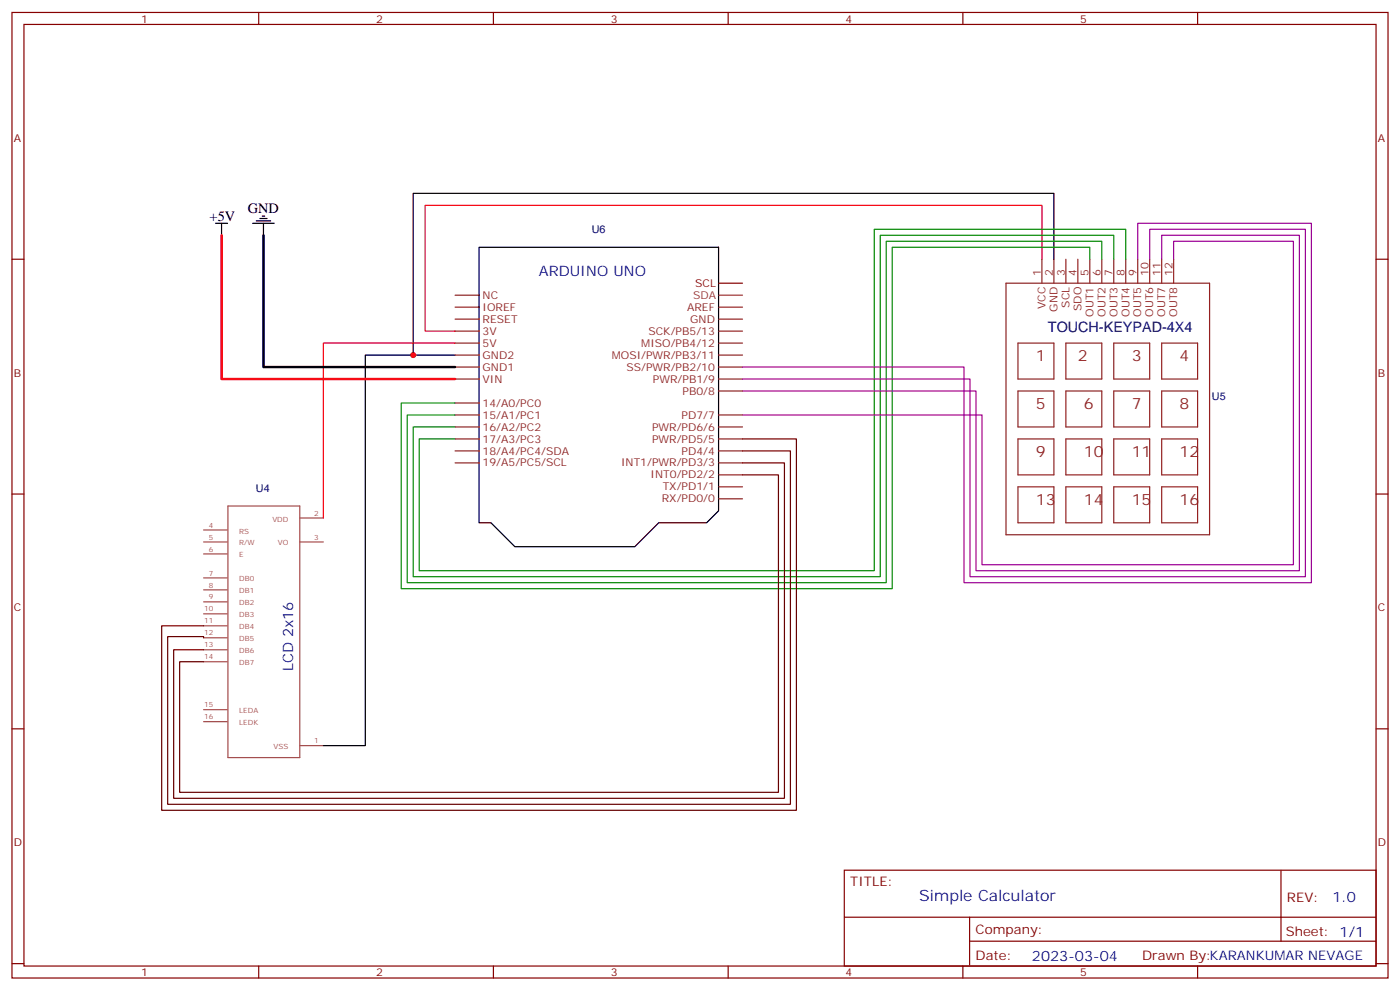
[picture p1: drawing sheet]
<svg xmlns="http://www.w3.org/2000/svg" width="412mm" height="292mm" viewBox="0 0 412 292" stroke-linecap="round" stroke-linejoin="round" font-family="sans-serif">
<g fill="none" stroke="#870000" stroke-width=".35">
<path d="M3.5 3.7h405.4v284.3h-405.4zM7.1 7.2h398.2v277.3h-398.2zM76.2 3.7v3.5M145.3 3.7v3.5M214.5 3.7v3.5M283.6 3.7v3.5M352.8 3.7v3.5M3.5 76.3h3.6M405.3 76.3h3.6M3.5 145.5h3.6M405.3 145.5h3.6M3.5 214.6h3.6"/>
<path d="M405.3 214.6h3.6M248.7 256.3h156.6v28.2h-156.6zM377.3 256.3v20.9M248.7 270.1h156.5M285.6 277.2h119.6M285.6 270.1v14.1M3.5 283.8h3.6M76.2 284.5v3.5M145.3 284.5v3.5M214.5 284.5v3.5M283.6 284.5v3.5M352.8 284.5v3.5"/>
<path d="M405.3 283.8h3.6"/>
</g>
<g fill="none" stroke="#8c2424" stroke-width=".35">
<path d="M306.9 76.3v7.1M310.4 76.3v7.1M314 76.3v7.1M317.5 76.3v7.1M321 76.3v7.1M324.6 76.3v7.1M328.1 76.3v7.1M331.6 76.3v7.1M335.1 76.3v7.1M338.7 76.3v7.1M342.2 76.3v7.1M345.7 76.3v7.1"/>
<path d="M134.1 86.9h7M134.1 90.5h7M134.1 94h7M134.1 97.5h7M211.7 90.5h7M211.7 94h7M211.7 97.5h7M296.3 83.4h60v74.1h-60zM134.1 101h7M134.1 104.6h7M134.1 108.1h7M134.1 111.6h7"/>
<path d="M134.1 118.7h7M211.7 101h7M211.7 104.6h7M211.7 108.1h7M211.7 111.6h7M211.7 115.1h7M299.9 101h10.5v10.6h-10.5zM299.9 115.1h10.5v10.6h-10.5zM314 101h10.6v10.6h-10.6zM314 115.1h10.6v10.6h-10.6zM328.1 101h10.6v10.6h-10.6zM328.1 115.1h10.6v10.6h-10.6z"/>
<path d="M342.2 101h10.6v10.6h-10.6zM342.2 115.1h10.6v10.6h-10.6zM134.1 122.2h7M134.1 125.7h7M134.1 129.3h7M134.1 132.8h7M134.1 136.3h7M211.7 122.2h7M211.7 125.7h7M211.7 129.3h7M211.7 132.8h7M211.7 136.3h7"/>
<path d="M211.7 139.8h7M299.9 129.3h10.5v10.5h-10.5zM314 129.3h10.6v10.5h-10.6zM328.1 129.3h10.6v10.5h-10.6zM342.2 129.3h10.6v10.5h-10.6zM211.7 143.4h7M211.7 146.9h7M299.9 143.4h10.5v10.6h-10.5zM314 143.4h10.6v10.6h-10.6zM328.1 143.4h10.6v10.6h-10.6zM342.2 143.4h10.6v10.6h-10.6z"/>
</g>
<path d="M63.5 65.8h3.5M65.3 65.8v3.5M74.4 65.8h6.4M75.5 65.1h4.2M76.6 64.3h2.1M77.3 63.6h.7M77.6 65.8v3.5M141.1 72.8h70.6v77.6l-3.6 3.6h-14.1l-7 7h-35.3l-7.1-7h-3.5zM310.4 76.3v-19.4h-188.7v47.7h12.4M121.7 104.6h-14.1v115h-12.4" fill="none" stroke="#000" stroke-width=".35"/>
<path d="M211.7 83.4h7" fill="none" stroke="#900" stroke-width=".35"/>
<path d="M211.7 86.9h7" fill="none" stroke="#933" stroke-width=".35"/>
<path d="M306.9 76.3v-15.8h-181.7v37h8.9M134.1 101h-38.9v51.5" fill="none" stroke="#f00" stroke-width=".35"/>
<path d="M321 76.3v-3.5h-58.2v100.6h-144.6v-54.7h15.9M324.6 76.3v-5.3h-63.5v100.6h-141.2v-49.4h14.2M328.1 76.3v-7h-68.8v100.5h-137.6v-44.1h12.4M331.6 76.3v-8.8h-74.1v100.6h-134v-38.8h10.6" fill="none" stroke="#008700" stroke-width=".35"/>
<path d="M335.1 76.3v-10.5h51.2v105.8h-102.3v-63.5h-65.3M338.7 76.3v-8.8h45.8v102.3h-98.7v-58.2h-67.1M342.2 76.3v-7h40.6v98.8h-95.3v-53h-68.8M345.7 76.3v-5.3h35.3v95.3h-91.7v-44.1h-70.6" fill="none" stroke="#909" stroke-width=".35"/>
<g fill="none" stroke="#a64a4a" stroke-width=".35">
<path d="M60 156.1h6.9M60 159.6h6.9M67.1 149h21.2v74.1h-21.2zM88.3 152.5h6.9M88.3 159.6h6.9M60 163.1h6.9M60 170.2h6.9M60 173.7h6.9M60 177.2h6.9M60 180.8h6.9M60 184.3h6.9M60 187.8h6.9"/>
<path d="M60 191.3h6.9M60 194.9h6.9M60 212.5h6.9M60 209h6.9M88.3 219.6h6.9"/>
</g>
<path d="M218.7 139.8h10.6v93.5h-176.4v-38.4h7.1M218.7 136.3h12.4v98.8h-179.9v-43.8h8.8M218.7 132.8h14.1v104.1h-183.4v-49.4h10.6v.3M218.7 129.3h15.9v109.3h-187v-54.3h12.4" fill="none" stroke="#600" stroke-width=".35"/>
<path d="M77.6 69.3v38.8h56.5" fill="none" stroke="#000" stroke-width=".71"/>
<path d="M65.3 69.3v42.3h68.8" fill="none" stroke="#f00" stroke-width=".71"/>
<circle cx="121.7" cy="104.6" r=".88" fill="#c00"/>
<g font-size="4.6" fill="#8d2323">
<text x="305.2" y="106.3">1</text>
<text x="317.5" y="106.3">2</text>
<text x="333.4" y="106.3">3</text>
<text x="347.5" y="106.3">4</text>
<text x="305.2" y="120.4">5</text>
<text x="319.3" y="120.4">6</text>
<text x="333.4" y="120.4">7</text>
<text x="347.5" y="120.4">8</text>
<text x="305.2" y="134.5">9</text>
<text x="319.3" y="134.5">10</text>
<text x="333.4" y="134.5">11</text>
<text x="347.5" y="134.5">12</text>
<text x="305.2" y="148.7">13</text>
<text x="319.3" y="148.7">14</text>
<text x="333.4" y="148.7">15</text>
<text x="347.5" y="148.7">16</text>
</g>
<text font-size="4.6" fill="#00f" x="270.8" y="265.3">Simple Calculator</text>
<g font-size="4.2">
<text x="61.7" y="65.1">+5V</text>
<text x="73" y="62.6">GND</text>
</g>
<g font-size="4.2" fill="#00f">
<text x="158.7" y="81.2">ARDUINO UNO</text>
<text x="86.4" y="197.7" transform="rotate(-90 86.4 197.7)">LCD 2x16</text>
<text x="392.5" y="265.5">1.0</text>
<text x="304" y="282.9">2023-03-04</text>
</g>
<text font-size="4.2" fill="#000080" x="308.7" y="97.9">TOUCH-KEYPAD-4X4</text>
<g font-size="3.9" fill="#800">
<text x="250.5" y="260.8">TITLE:</text>
<text x="379.1" y="265.5">REV:</text>
<text x="287.4" y="275">Company:</text>
<text x="378.7" y="275.7">Sheet: 1/1</text>
<text x="287.4" y="282.7">Date:</text>
<text x="336.4" y="282.8">Drawn By:KARANKUMAR NEVAGE</text>
</g>
<g font-size="3.2" fill="#800">
<text x="41.6" y="6.7">1</text>
<text x="110.8" y="6.7">2</text>
<text x="179.9" y="6.7">3</text>
<text x="249.1" y="6.7">4</text>
<text x="318.2" y="6.7">5</text>
<text x="4.1" y="41.8">A</text>
<text x="405.9" y="41.8">A</text>
<text x="4.1" y="110.9">B</text>
<text x="405.9" y="110.9">B</text>
<text x="4.1" y="180.1">C</text>
<text x="405.9" y="180.1">C</text>
<text x="4.1" y="249.2">D</text>
<text x="405.9" y="249.2">D</text>
<text x="41.6" y="287.5">1</text>
<text x="110.8" y="287.5">2</text>
<text x="179.9" y="287.5">3</text>
<text x="249.1" y="287.5">4</text>
<text x="318.2" y="287.5">5</text>
</g>
<g font-size="3.2" fill="#000080">
<text x="174.3" y="68.5">U6</text>
<text x="357" y="117.7">U5</text>
<text x="75.4" y="145">U4</text>
</g>
<g font-size="3.2" fill="#8d2323">
<text x="306.6" y="81.3" transform="rotate(-90 306.6 81.3)">1</text>
<text x="310.1" y="81.3" transform="rotate(-90 310.1 81.3)">2</text>
<text x="313.6" y="81.3" transform="rotate(-90 313.6 81.3)">3</text>
<text x="317.1" y="81.3" transform="rotate(-90 317.1 81.3)">4</text>
<text x="320.7" y="81.3" transform="rotate(-90 320.7 81.3)">5</text>
<text x="324.2" y="81.3" transform="rotate(-90 324.2 81.3)">6</text>
<text x="327.7" y="81.3" transform="rotate(-90 327.7 81.3)">7</text>
<text x="331.3" y="81.3" transform="rotate(-90 331.3 81.3)">8</text>
<text x="334.8" y="81.3" transform="rotate(-90 334.8 81.3)">9</text>
<text x="338.3" y="81.3" transform="rotate(-90 338.3 81.3)">10</text>
<text x="341.8" y="81.3" transform="rotate(-90 341.8 81.3)">11</text>
<text x="345.4" y="81.3" transform="rotate(-90 345.4 81.3)">12</text>
<text x="142.2" y="88">NC</text>
<text x="142.2" y="91.5">IOREF</text>
<text x="142.2" y="95">RESET</text>
<text x="202.4" y="91.5">AREF</text>
<text x="203.3" y="95">GND</text>
<text x="308" y="91.1" transform="rotate(-90 308 91.1)">VCC</text>
<text x="311.5" y="91.7" transform="rotate(-90 311.5 91.7)">GND</text>
<text x="315" y="90.6" transform="rotate(-90 315 90.6)">SCL</text>
<text x="318.6" y="91.6" transform="rotate(-90 318.6 91.6)">SDO</text>
<text x="322.1" y="93.2" transform="rotate(-90 322.1 93.2)">OUT1</text>
<text x="325.6" y="93.2" transform="rotate(-90 325.6 93.2)">OUT2</text>
<text x="329.1" y="93.2" transform="rotate(-90 329.1 93.2)">OUT3</text>
<text x="332.7" y="93.2" transform="rotate(-90 332.7 93.2)">OUT4</text>
<text x="336.2" y="93.2" transform="rotate(-90 336.2 93.2)">OUT5</text>
<text x="339.7" y="93.2" transform="rotate(-90 339.7 93.2)">OUT6</text>
<text x="343.3" y="93.2" transform="rotate(-90 343.3 93.2)">OUT7</text>
<text x="346.8" y="93.2" transform="rotate(-90 346.8 93.2)">OUT8</text>
<text x="142.2" y="98.6">3V</text>
<text x="191" y="98.6">SCK/PB5/13</text>
<text x="142.2" y="102.1">5V</text>
<text x="142.2" y="105.6">GND2</text>
<text x="180.2" y="105.6">MOSI/PWR/PB3/11</text>
<text x="188.9" y="102.1">MISO/PB4/12</text>
<text x="142.2" y="109.1">GND1</text>
<text x="142.2" y="112.7">VIN</text>
<text x="184.6" y="109.1">SS/PWR/PB2/10</text>
<text x="192.3" y="112.7">PWR/PB1/9</text>
<text x="142.2" y="119.7">14/A0/PC0</text>
<text x="201" y="116.2">PB0/8</text>
<text x="142.2" y="123.3">15/A1/PC1</text>
<text x="200.8" y="123.3">PD7/7</text>
<text x="142.2" y="126.8">16/A2/PC2</text>
<text x="142.2" y="130.3">17/A3/PC3</text>
<text x="192.1" y="126.8">PWR/PD6/6</text>
<text x="192.1" y="130.3">PWR/PD5/5</text>
<text x="142.2" y="133.8">18/A4/PC4/SDA</text>
<text x="142.2" y="137.4">19/A5/PC5/SCL</text>
<text x="183" y="137.4">INT1/PWR/PD3/3</text>
<text x="200.8" y="133.8">PD4/4</text>
<text x="191.7" y="140.9">INT0/PD2/2</text>
<text x="195" y="148">RX/PD0/0</text>
<text x="195.2" y="144.4">TX/PD1/1</text>
</g>
<text font-size="3.2" fill="#933" x="204.2" y="88">SDA</text>
<text font-size="3.2" fill="#900" x="204.8" y="84.5">SCL</text>
<g font-size="2.1" fill="#a54b4b">
<text x="61.5" y="155.4">4</text>
<text x="80.2" y="153.6">VDD</text>
<text x="92.6" y="151.8">2</text>
<text x="61.5" y="158.9">5</text>
<text x="70.5" y="157.1">RS</text>
<text x="70.5" y="160.6">R/W</text>
<text x="81.8" y="160.6">VO</text>
<text x="92.6" y="158.9">3</text>
<text x="61.5" y="162.4">6</text>
<text x="70.5" y="164.2">E</text>
<text x="61.5" y="169.5">7</text>
<text x="61.5" y="173">8</text>
<text x="70.5" y="171.2">DB0</text>
<text x="61.5" y="176.5">9</text>
<text x="70.5" y="174.7">DB1</text>
<text x="70.5" y="178.3">DB2</text>
<text x="60.2" y="180.1">10</text>
<text x="60.2" y="183.6">11</text>
<text x="70.5" y="181.8">DB3</text>
<text x="70.5" y="185.3">DB4</text>
<text x="60.2" y="187.1">12</text>
<text x="60.2" y="190.7">13</text>
<text x="70.5" y="188.9">DB5</text>
<text x="60.2" y="194.2">14</text>
<text x="70.5" y="192.4">DB6</text>
<text x="70.5" y="195.9">DB7</text>
<text x="60.2" y="208.3">15</text>
<text x="60.2" y="211.8">16</text>
<text x="70.5" y="213.6">LEDK</text>
<text x="70.5" y="210">LEDA</text>
<text x="80.6" y="220.6">VSS</text>
<text x="92.6" y="218.9">1</text>
</g>
</svg>
